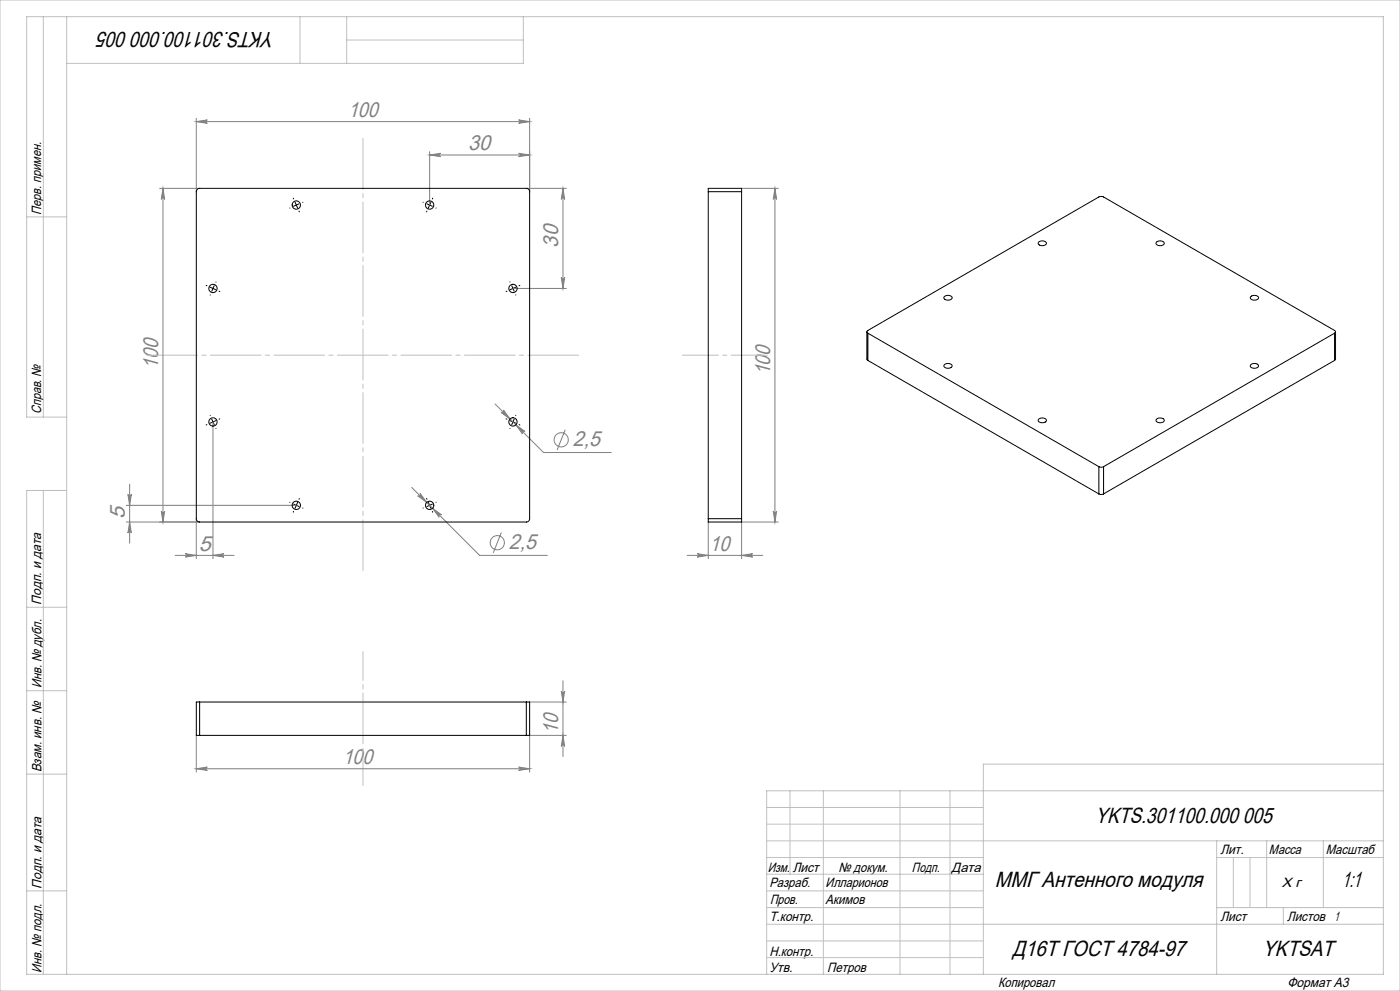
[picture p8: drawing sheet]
<svg xmlns="http://www.w3.org/2000/svg" width="420mm" height="297mm" viewBox="0 0 420 297" stroke-linecap="round" stroke-linejoin="round" font-family="sans-serif">
<g fill="none" stroke="#808080" stroke-width=".3">
<path d="M58.9 35.4v22M58.9 36.4h100M58.9 36.4l3.3-.5a.51 .51 0 0 0-.5 .5 .51 .51 0 0 0 .5 .6zM155.6 35.9l3.3 .5-3.3 .6a.51 .51 0 0 0 .5-.6 .51 .51 0 0 0-.5-.5zM158.9 35.4v22M47.9 56.4h12M48.9 56.4l.5 3.4a.51 .51 0 0 0-.5-.5 .51 .51 0 0 0-.5 .5zM48.9 56.4v100M128.9 46.4l3.3-.5a.51 .51 0 0 0-.5 .5 .51 .51 0 0 0 .5 .6zM128.9 45.4v16M128.9 46.4h30M155.6 45.9l3.3 .5-3.3 .6a.51 .51 0 0 0 .5-.6 .51 .51 0 0 0-.5-.5z"/>
<path d="M157.9 56.4h12M168.9 56.4v30M168.9 56.4l.5 3.4a.51 .51 0 0 0-.5-.5 .51 .51 0 0 0-.5 .5zM222.5 56.4h11M232.5 56.4l.5 3.4a.51 .51 0 0 0-.5-.5 .51 .51 0 0 0-.5 .5zM232.5 56.4v100M153.9 86.4h16M168.4 83.1a.51 .51 0 0 0 .5 .5 .51 .51 0 0 0 .5-.5l-.5 3.3zM63.9 126.4v41M148.5 121.1l14.6 14.5h20.3M150.3 123.6a.51 .51 0 0 0 .7 0 .51 .51 0 0 0 0-.7l2 2.7zM154.8 127.3l2.7 2a.51 .51 0 0 0-.7 0 .51 .51 0 0 0 0 .7z"/>
<path d="M169.6 128.8l-2.5 6.1M37.9 156.4h22M37.9 151.4h51M38.4 148.1a.51 .51 0 0 0 .5 .5 .51 .51 0 0 0 .5-.5l-.5 3.3zM38.9 156.4l.5 3.4a.51 .51 0 0 0-.5-.5 .51 .51 0 0 0-.5 .5zM38.9 145.1v17.7M48.4 153.1a.51 .51 0 0 0 .5 .5 .51 .51 0 0 0 .5-.5l-.5 3.3zM58.9 155.4v12M123.5 146.1l20.4 20.3h20.3M125.3 148.6a.51 .51 0 0 0 .7 0 .51 .51 0 0 0 0-.7l2 2.7zM129.8 152.3l2.7 2a.51 .51 0 0 0-.7 0 .51 .51 0 0 0 0 .7zM150.4 159.6l-2.4 6.1"/>
<path d="M212.5 156.4v11M232 153.1a.51 .51 0 0 0 .5 .5 .51 .51 0 0 0 .5-.5l-.5 3.3zM233.5 156.4h-11v11M52.5 166.4h17.7M55.6 165.9l3.3 .5-3.3 .6a.51 .51 0 0 0 .5-.6 .51 .51 0 0 0-.5-.5zM63.9 166.4l3.3-.5a.51 .51 0 0 0-.5 .5 .51 .51 0 0 0 .5 .6zM206.1 166.4h22.7M209.2 165.9l3.3 .5-3.3 .6a.51 .51 0 0 0 .5-.6 .51 .51 0 0 0-.5-.5zM222.5 166.4l3.3-.5a.51 .51 0 0 0-.5 .5 .51 .51 0 0 0 .5 .6zM158.9 210.4h11M168.4 207.1a.51 .51 0 0 0 .5 .5 .51 .51 0 0 0 .5-.5l-.5 3.3zM168.9 204v22.7"/>
<path d="M58.9 220.4v11M58.9 230.4h100M58.9 230.4l3.3-.5a.51 .51 0 0 0-.5 .5 .51 .51 0 0 0 .5 .5zM155.6 229.9l3.3 .5-3.3 .5a.51 .51 0 0 0 .5-.5 .51 .51 0 0 0-.5-.5zM168.9 220.4l.5 3.3a.51 .51 0 0 0-.5-.5 .51 .51 0 0 0-.5 .5zM169.9 220.4h-11v11"/>
<circle cx="168.4" cy="131.8" r="2.13"/>
<circle cx="149.2" cy="162.6" r="2.13"/>
</g>
<g fill="none" stroke="#000" stroke-width=".3" stroke-dasharray="15.2 1.3 1.3 1.3" stroke-linecap="butt">
<path d="M87.1 62.3l-.2 .1M88.9 61.4l-.9 .5M88.9 61.4l.9-.3M90.7 60.7l.3-.1M127 60.7l-.2-.1M130.7 62.3l.2 .1M63.1 88.3l-.1 .2M63.9 86.4l-.4 1M63.9 86.4l.4-.9M64.7 84.6l.2-.2M153 84.6l-.1-.2M153.9 86.4l-.4-.9"/>
<path d="M153.9 86.4l.4 1M154.7 88.3l.1 .2M63.1 124.6l-.1-.2M63.9 126.4l.4 1M63.9 126.4l-.4-.9M64.7 128.3l.2 .2M153 128.3l-.1 .2M153.9 126.4l.4-.9M153.9 126.4l-.4 1M154.7 124.6l.1-.2M87.1 150.6l-.2-.1M88.9 151.4l.9 .4"/>
<path d="M88.9 151.4l-.9-.4M90.7 152.2l.3 .1M127 152.2l-.2 .1M128.9 151.4l.9-.4M128.9 151.4l-.9 .4M130.7 150.6l.2-.1"/>
</g>
<path d="M128 61.1l1.8 .8M129.3 60.5l-.8 1.9" fill="none" stroke="#000" stroke-width=".3"/>
<g fill="none" stroke="#000" stroke-width=".3" stroke-dasharray="15.2 1.3 1.3 1.3">
<path d="M88.1 59.6l-.1-.2M129.7 59.6l.1-.2M88.9 61.4l-.4-.9M88.9 61.4l.4 1M89.7 63.3l.1 .2M128.1 63.3l-.1 .2M62.1 85.6l-.3-.1M63.9 86.4l-.9-.4M63.9 86.4l.9 .5M65.7 87.3l.2 .1M152.1 87.3l-.3 .1M153.9 86.4l.9-.4"/>
<path d="M153.9 86.4l-.9 .5M155.7 85.6l.2-.1M62.1 127.3l-.3 .1M63.9 126.4l-.9 .5M63.9 126.4l.9-.4M65.7 125.6l.2-.1M152.1 125.6l-.3-.1M153.9 126.4l.9 .5M153.9 126.4l-.9-.4M155.7 127.3l.2 .1M88.1 153.3l-.1 .2M88.9 151.4l-.4 1"/>
<path d="M88.9 151.4l.4-.9M89.7 149.6l.1-.2M128.1 149.6l-.1-.2M128.9 151.4l.4 1M128.9 151.4l-.4-.9M129.7 153.3l.1 .2"/>
</g>
<path d="M204.7 106.4h25.5" fill="none" stroke="#c0c0c0" stroke-width=".3" stroke-dasharray="15.2 1.3 1.3 1.3" stroke-dashoffset="4.4"/>
<path d="M108.9 41v130.5" fill="none" stroke="#c0c0c0" stroke-width=".3" stroke-dasharray="15.2 1.3 1.3 1.3" stroke-dashoffset="-.5"/>
<path d="M43.9 106.4h129.9" fill="none" stroke="#c0c0c0" stroke-width=".3" stroke-dasharray="15.2 1.3 1.3 1.3" stroke-dashoffset="-.2"/>
<path d="M108.9 195.3v40.1" fill="none" stroke="#c0c0c0" stroke-width=".3" stroke-dasharray="15.2 1.3 1.3 1.3" stroke-dashoffset="6.6"/>
<g fill="none" stroke="#c0c0c0" stroke-width=".3">
<path d="M0 0h420v297h-420zM13 5v120M20 5v287M90 5v14M104 5v14M104 12h53M157 5v14h-137M8 65h12M20 125h-12v-120h407v287h-407v-145h12M13 147v145M8 182h12M8 207h12"/>
<path d="M8 232h12M237 237v25M247 237v55M270 237v55M285 237v55M415 237h-185v55M415 229h-120v63M230 257h65M230 242h65M230 247h65M365 257h50M365 252v40"/>
<path d="M370 257v15M375 257v15M380 252v20M397 252v20M415 252h-185M8 267h12M230 262h65M230 267h65M230 272h65M365 272h50M385 272v5M415 277h-185"/>
<path d="M230 282h65M230 287h65"/>
</g>
<g fill="#808080">
<path d="M155.6 45.9l3.3 .5-3.3 .6a.51 .51 0 0 0 .5-.6 .51 .51 0 0 0-.5-.5zM128.9 46.4l3.3-.5a.51 .51 0 0 0-.5 .5 .51 .51 0 0 0 .5 .6zM63.9 166.4l3.3-.5a.51 .51 0 0 0-.5 .5 .51 .51 0 0 0 .5 .6zM55.6 165.9l3.3 .5-3.3 .6a.51 .51 0 0 0 .5-.6 .51 .51 0 0 0-.5-.5z"/>
<path d="M58.9 36.4l3.3-.5a.51 .51 0 0 0-.5 .5 .51 .51 0 0 0 .5 .6zM155.6 35.9l3.3 .5-3.3 .6a.51 .51 0 0 0 .5-.6 .51 .51 0 0 0-.5-.5zM125.3 148.6l2.7 2-2-2.7a.51 .51 0 0 1 0 .7 .51 .51 0 0 1-.7 0zM129.8 152.3l2 2.7a.51 .51 0 0 1 0-.7 .51 .51 0 0 1 .7 0zM150.3 123.6l2.7 2-2-2.7a.51 .51 0 0 1 0 .7 .51 .51 0 0 1-.7 0zM154.8 127.3l2 2.7a.51 .51 0 0 1 0-.7 .51 .51 0 0 1 .7 0zM209.2 165.9l3.3 .5-3.3 .6a.51 .51 0 0 0 .5-.6 .51 .51 0 0 0-.5-.5zM222.5 166.4l3.3-.5a.51 .51 0 0 0-.5 .5 .51 .51 0 0 0 .5 .6zM58.9 230.4l3.3-.5a.51 .51 0 0 0-.5 .5 .51 .51 0 0 0 .5 .5zM155.6 229.9l3.3 .5-3.3 .5a.51 .51 0 0 0 .5-.5 .51 .51 0 0 0-.5-.5z"/>
<path d="M48.4 153.1a.51 .51 0 0 0 .5 .5 .51 .51 0 0 0 .5-.5l-.5 3.3zM48.9 56.4l.5 3.4a.51 .51 0 0 0-.5-.5 .51 .51 0 0 0-.5 .5zM168.4 83.1a.51 .51 0 0 0 .5 .5 .51 .51 0 0 0 .5-.5l-.5 3.3zM168.9 56.4l.5 3.4a.51 .51 0 0 0-.5-.5 .51 .51 0 0 0-.5 .5zM232 153.1a.51 .51 0 0 0 .5 .5 .51 .51 0 0 0 .5-.5l-.5 3.3zM232.5 56.4l.5 3.4a.51 .51 0 0 0-.5-.5 .51 .51 0 0 0-.5 .5z"/>
<path d="M38.4 148.1a.51 .51 0 0 0 .5 .5 .51 .51 0 0 0 .5-.5l-.5 3.3zM38.9 156.4l.5 3.4a.51 .51 0 0 0-.5-.5 .51 .51 0 0 0-.5 .5zM168.4 207.1a.51 .51 0 0 0 .5 .5 .51 .51 0 0 0 .5-.5l-.5 3.3zM168.9 220.4l.5 3.3a.51 .51 0 0 0-.5-.5 .51 .51 0 0 0-.5 .5z"/>
</g>
<g fill="none" stroke="#000" stroke-width=".3">
<path d="M59.2 56.7l.7-.3h98a1 1 0 0 1 1 1v98a1 1 0 0 1-1 1h-98a1 1 0 0 1-1-1v-98zM212.5 57.4v-1h10v1M212.5 57.4h10M212.5 57.4v98M222.5 57.4v98M311.7 72.5a1.51 1.51 0 0 1 2.2 .5 1.44 1.44 0 0 1-2.5-.1zM346.9 72.6a1.39 1.39 0 0 1 2.4 .5 1.54 1.54 0 0 1-2.5-.1zM260.1 99.4v8.2l.3 .4M260.4 99.9a.43 .43 0 0 1-.3-.5 .43 .43 0 0 1 .3-.4l69.3-40 .7-.1 .7 .1 69.3 40a.43 .43 0 0 1 .3 .4 .43 .43 0 0 1-.3 .5M260.4 99.9l69.3 40M260.4 99.9v8.1M283.4 88.8a1.51 1.51 0 0 1 2.2 .5 1.44 1.44 0 0 1-2.4-.1z"/>
<path d="M375.2 88.9a1.39 1.39 0 0 1 2.3 .5 1.54 1.54 0 0 1-2.4-.1zM400.4 99.9l-69.3 40M400.4 99.9v8.1M400.7 99.4v8.2l-.3 .4M260.4 108l69.3 40M283.3 109.3a1.39 1.39 0 0 1 2.3 .5 1.54 1.54 0 0 1-2.4-.1zM375.3 109.2a1.51 1.51 0 0 1 2.3 .5 1.44 1.44 0 0 1-2.5-.1zM400.4 108l-69.3 40M311.6 125.6a1.39 1.39 0 0 1 2.3 .5 1.54 1.54 0 0 1-2.5-.1zM329.7 139.9l.7 .1 .7-.1M329.7 139.9v8.1M331.1 139.9v8.1"/>
<path d="M347 125.5a1.51 1.51 0 0 1 2.3 .5 1.44 1.44 0 0 1-2.5-.1zM212.5 155.4v1h10v-1M212.5 155.4h10M329.7 148l.7 .2 .7-.2M59.9 210.4h-1v10h1M59.9 210.4v10M59.9 210.4h98M157.9 210.4h1v10h-1M157.9 210.4v10M59.9 220.4h98"/>
<circle cx="88.9" cy="61.4" r="1.25"/>
<circle cx="128.9" cy="61.4" r="1.25"/>
<circle cx="63.9" cy="86.4" r="1.25"/>
<circle cx="153.9" cy="86.4" r="1.25"/>
<circle cx="63.9" cy="126.4" r="1.25"/>
<circle cx="153.9" cy="126.4" r="1.25"/>
<circle cx="88.9" cy="151.4" r="1.25"/>
<circle cx="128.9" cy="151.4" r="1.25"/>
</g>
<g font-size="6.6">
<text x="82.5" y="9.5" transform="rotate(-180 82.5 9.5)">YKTS.301100.000 005</text>
<text x="328.6" y="246.6">YKTS.301100.000 005</text>
<text x="298.4" y="266">ММГ Антенного модуля</text>
<text x="402.6" y="266">1:1</text>
<text x="303.8" y="286.5">Д16Т ГОСТ 4784-97</text>
<text x="378.8" y="286.5">YKTSAT</text>
</g>
<g font-size="6.4" fill="#808080">
<text x="104.4" y="35">100</text>
<text x="140.5" y="45">30</text>
<text x="167.5" y="74.2" transform="rotate(-90 167.5 74.2)">30</text>
<text x="47.5" y="110.6" transform="rotate(-90 47.5 110.6)">100</text>
<text x="231" y="112.5" transform="rotate(-90 231 112.5)">100</text>
<text x="171.9" y="133.8">2,5</text>
<text x="37.5" y="155.6" transform="rotate(-90 37.5 155.6)">5</text>
<text x="59.7" y="165">5</text>
<text x="152.7" y="164.6">2,5</text>
<text x="212.9" y="165">10</text>
<text x="167.5" y="220" transform="rotate(-90 167.5 220)">10</text>
<text x="102.8" y="229">100</text>
</g>
<g font-size="4">
<text x="12.4" y="64.4" transform="rotate(-90 12.4 64.4)">Перв. примен.</text>
<text x="12.4" y="124.1" transform="rotate(-90 12.4 124.1)">Справ. №</text>
<text x="12.4" y="181.3" transform="rotate(-90 12.4 181.3)">Подп. и дата</text>
<text x="12.4" y="206.3" transform="rotate(-90 12.4 206.3)">Инв. № дубл.</text>
<text x="12.5" y="231.4" transform="rotate(-90 12.5 231.4)">Взам. инв. №</text>
<text x="366.1" y="256">Лит.</text>
<text x="380.7" y="256">Масса</text>
<text x="397.7" y="256">Масштаб</text>
<text x="230.3" y="261.2">Изм.</text>
<text x="237.8" y="261.2">Лист</text>
<text x="251.6" y="261.2">№ докум.</text>
<text x="273.6" y="261.2">Подп.</text>
<text x="285.5" y="261.2">Дата</text>
<text x="12.5" y="266.4" transform="rotate(-90 12.5 266.4)">Подп. и дата</text>
<text x="230.8" y="265.7">Разраб.</text>
<text x="247.7" y="265.7">Илларионов</text>
<text x="384.6" y="265.9">X г</text>
<text x="231" y="271">Пров.</text>
<text x="247.7" y="271">Акимов</text>
<text x="230.8" y="276.1">Т.контр.</text>
<text x="366.1" y="276.1">Лист</text>
<text x="386.1" y="276.1">Листов</text>
<text x="400.3" y="276">1</text>
<text x="230.8" y="286.4">Н.контр.</text>
<text x="12.5" y="291.5" transform="rotate(-90 12.5 291.5)">Инв. № подл.</text>
<text x="230.8" y="291.2">Утв.</text>
<text x="248.1" y="291.2">Петров</text>
<text x="299.4" y="295.7">Копировал</text>
<text x="386.2" y="295.7">Формат А3</text>
</g>
</svg>
